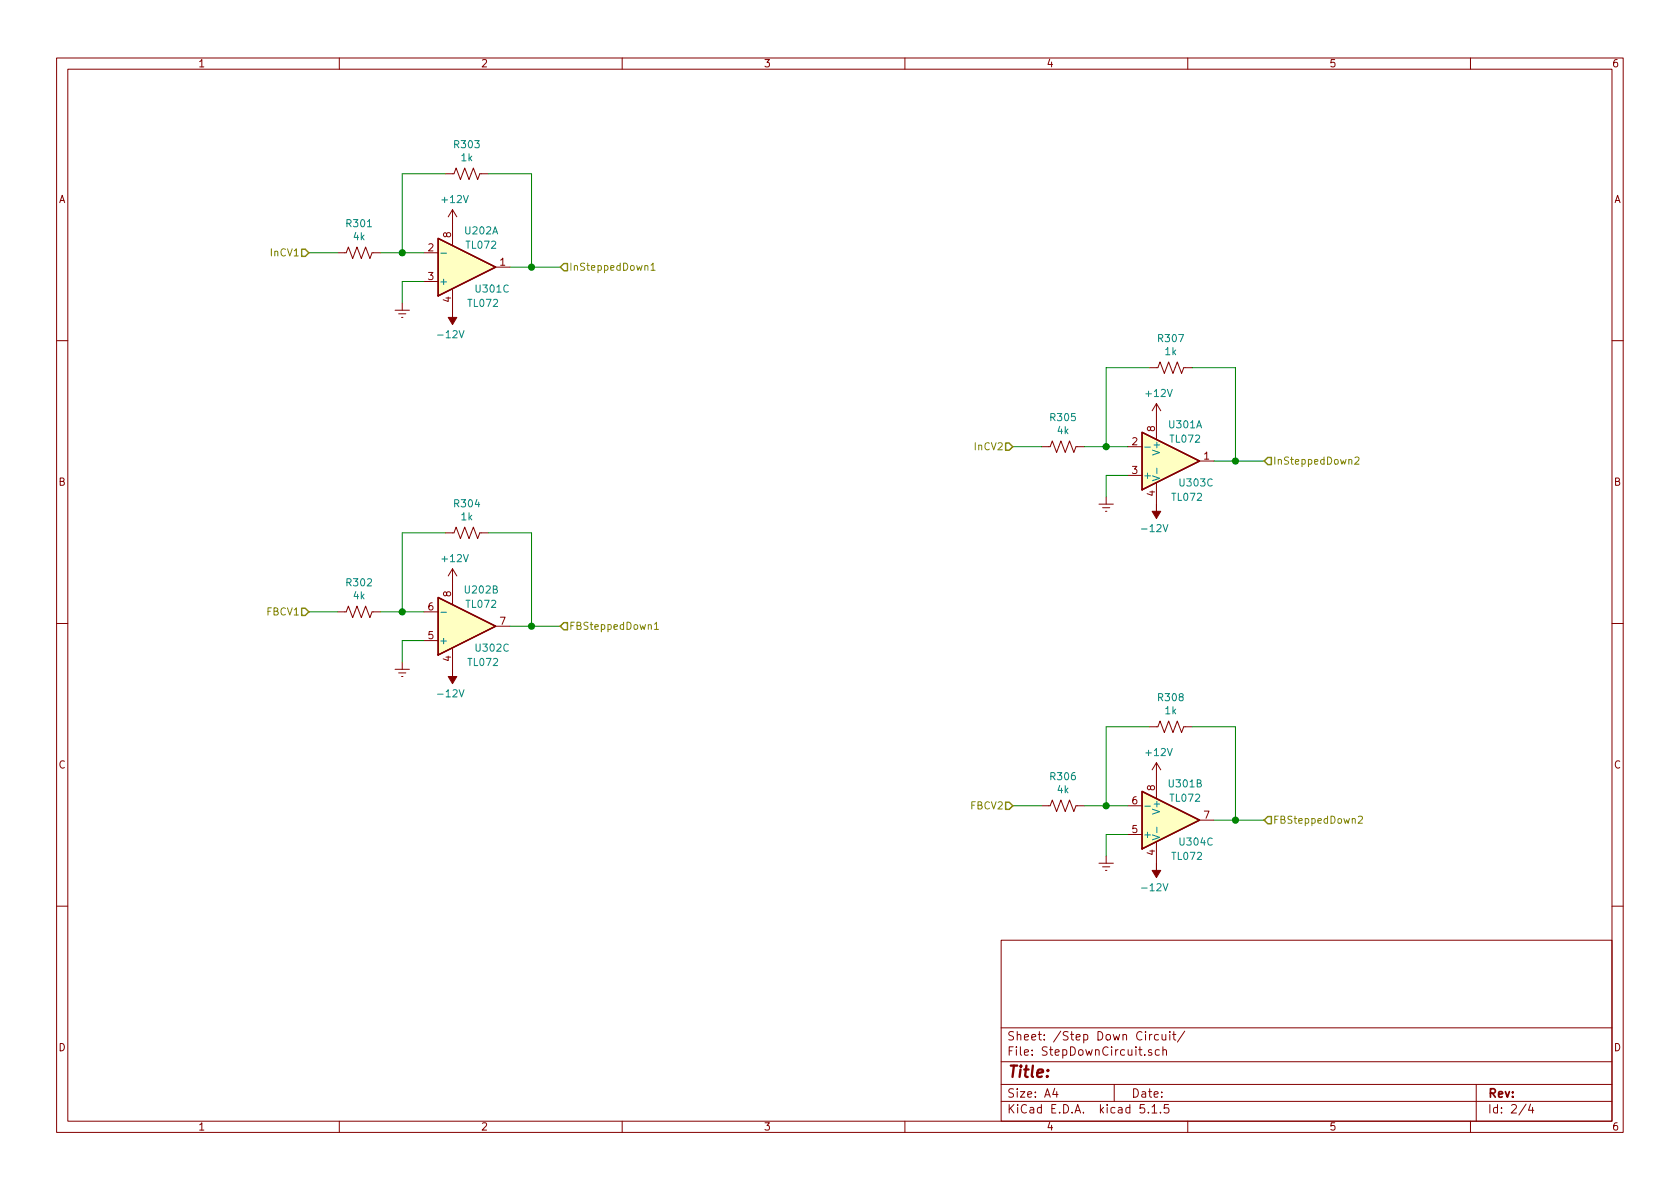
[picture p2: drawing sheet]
EESchema Schematic File Version 4
EELAYER 30 0
EELAYER END
$Descr A4 11693 8268
encoding utf-8
Sheet 2 4
Title ""
Date ""
Rev ""
Comp ""
Comment1 ""
Comment2 ""
Comment3 ""
Comment4 ""
$EndDescr
Text HLabel 2150 1750 0    50   Input ~ 0
InCV1
Text HLabel 2150 4250 0    50   Input ~ 0
FBCV1
Text HLabel 3900 1850 2    50   Input ~ 0
InSteppedDown1
Text HLabel 3900 4350 2    50   Input ~ 0
FBSteppedDown1
$Comp
L Amplifier_Operational:TL072 U202
U 1 1
P 3250 1850
F 0 "U202" H 3350 1600 50  0000 C CNN
F 1 "TL072" H 3350 1700 50  0000 C CNN
F 2 "" H 3250 1850 50  0001 C CNN
F 3 "http://www.ti.com/lit/ds/symlink/tl071.pdf" H 3250 1850 50  0001 C CNN
	1    3250 1850
	1    0    0    1   
$EndComp
$Comp
L Amplifier_Operational:TL072 U202
U 2 1
P 3250 4350
F 0 "U202" H 3350 4100 50  0000 C CNN
F 1 "TL072" H 3350 4200 50  0000 C CNN
F 2 "" H 3250 4350 50  0001 C CNN
F 3 "http://www.ti.com/lit/ds/symlink/tl071.pdf" H 3250 4350 50  0001 C CNN
	2    3250 4350
	1    0    0    1   
$EndComp
$Comp
L Amplifier_Operational:TL072 U302
U 3 1
P 3250 4350
F 0 "U302" H 3300 4200 50  0000 L CNN
F 1 "TL072" H 3250 4100 50  0000 L CNN
F 2 "" H 3250 4350 50  0001 C CNN
F 3 "http://www.ti.com/lit/ds/symlink/tl071.pdf" H 3250 4350 50  0001 C CNN
	3    3250 4350
	1    0    0    -1  
$EndComp
$Comp
L Amplifier_Operational:TL072 U301
U 3 1
P 3250 1850
F 0 "U301" H 3300 1700 50  0000 L CNN
F 1 "TL072" H 3250 1600 50  0000 L CNN
F 2 "" H 3250 1850 50  0001 C CNN
F 3 "http://www.ti.com/lit/ds/symlink/tl071.pdf" H 3250 1850 50  0001 C CNN
	3    3250 1850
	1    0    0    -1  
$EndComp
$Comp
L Device:R_US R303
U 1 1
P 3250 1200
F 0 "R303" V 3045 1200 50  0000 C CNN
F 1 "1k" V 3136 1200 50  0000 C CNN
F 2 "" V 3290 1190 50  0001 C CNN
F 3 "~" H 3250 1200 50  0001 C CNN
	1    3250 1200
	0    1    1    0   
$EndComp
$Comp
L Device:R_US R301
U 1 1
P 2500 1750
F 0 "R301" V 2295 1750 50  0000 C CNN
F 1 "4k" V 2386 1750 50  0000 C CNN
F 2 "" V 2540 1740 50  0001 C CNN
F 3 "~" H 2500 1750 50  0001 C CNN
	1    2500 1750
	0    1    1    0   
$EndComp
$Comp
L power:Earth #PWR0301
U 1 1
P 2800 2100
F 0 "#PWR0301" H 2800 1850 50  0001 C CNN
F 1 "Earth" H 2800 1950 50  0001 C CNN
F 2 "" H 2800 2100 50  0001 C CNN
F 3 "~" H 2800 2100 50  0001 C CNN
	1    2800 2100
	1    0    0    -1  
$EndComp
$Comp
L power:+12V #PWR0303
U 1 1
P 3150 1550
F 0 "#PWR0303" H 3150 1400 50  0001 C CNN
F 1 "+12V" H 3165 1723 50  0000 C CNN
F 2 "" H 3150 1550 50  0001 C CNN
F 3 "" H 3150 1550 50  0001 C CNN
	1    3150 1550
	1    0    0    -1  
$EndComp
$Comp
L power:-12V #PWR0304
U 1 1
P 3150 2150
F 0 "#PWR0304" H 3150 2250 50  0001 C CNN
F 1 "-12V" H 3165 2323 50  0000 C CNN
F 2 "" H 3150 2150 50  0001 C CNN
F 3 "" H 3150 2150 50  0001 C CNN
	1    3150 2150
	-1   0    0    1   
$EndComp
Wire Wire Line
	2650 1750 2800 1750
Wire Wire Line
	2800 1750 2800 1200
Connection ~ 2800 1750
Wire Wire Line
	2800 1750 2950 1750
Wire Wire Line
	3700 1850 3550 1850
Wire Wire Line
	2800 1950 2800 2100
Wire Wire Line
	2800 1950 2950 1950
Wire Wire Line
	3900 1850 3700 1850
Connection ~ 3700 1850
Wire Wire Line
	2150 1750 2350 1750
Wire Wire Line
	3400 1200 3700 1200
Wire Wire Line
	3700 1200 3700 1850
Wire Wire Line
	3100 1200 2800 1200
$Comp
L Device:R_US R304
U 1 1
P 3250 3700
F 0 "R304" V 3045 3700 50  0000 C CNN
F 1 "1k" V 3136 3700 50  0000 C CNN
F 2 "" V 3290 3690 50  0001 C CNN
F 3 "~" H 3250 3700 50  0001 C CNN
	1    3250 3700
	0    1    1    0   
$EndComp
$Comp
L Device:R_US R302
U 1 1
P 2500 4250
F 0 "R302" V 2295 4250 50  0000 C CNN
F 1 "4k" V 2386 4250 50  0000 C CNN
F 2 "" V 2540 4240 50  0001 C CNN
F 3 "~" H 2500 4250 50  0001 C CNN
	1    2500 4250
	0    1    1    0   
$EndComp
$Comp
L power:Earth #PWR0302
U 1 1
P 2800 4600
F 0 "#PWR0302" H 2800 4350 50  0001 C CNN
F 1 "Earth" H 2800 4450 50  0001 C CNN
F 2 "" H 2800 4600 50  0001 C CNN
F 3 "~" H 2800 4600 50  0001 C CNN
	1    2800 4600
	1    0    0    -1  
$EndComp
$Comp
L power:+12V #PWR0305
U 1 1
P 3150 4050
F 0 "#PWR0305" H 3150 3900 50  0001 C CNN
F 1 "+12V" H 3165 4223 50  0000 C CNN
F 2 "" H 3150 4050 50  0001 C CNN
F 3 "" H 3150 4050 50  0001 C CNN
	1    3150 4050
	1    0    0    -1  
$EndComp
$Comp
L power:-12V #PWR0306
U 1 1
P 3150 4650
F 0 "#PWR0306" H 3150 4750 50  0001 C CNN
F 1 "-12V" H 3165 4823 50  0000 C CNN
F 2 "" H 3150 4650 50  0001 C CNN
F 3 "" H 3150 4650 50  0001 C CNN
	1    3150 4650
	-1   0    0    1   
$EndComp
Wire Wire Line
	2650 4250 2800 4250
Wire Wire Line
	2800 4250 2800 3700
Connection ~ 2800 4250
Wire Wire Line
	2800 4250 2950 4250
Wire Wire Line
	3700 4350 3550 4350
Wire Wire Line
	2800 4450 2800 4600
Wire Wire Line
	2800 4450 2950 4450
Wire Wire Line
	3900 4350 3700 4350
Connection ~ 3700 4350
Wire Wire Line
	2150 4250 2350 4250
Wire Wire Line
	3400 3700 3700 3700
Wire Wire Line
	3700 3700 3700 4350
Wire Wire Line
	3100 3700 2800 3700
Text HLabel 7050 3100 0    50   Input ~ 0
InCV2
Text HLabel 7050 5600 0    50   Input ~ 0
FBCV2
Text HLabel 8800 3200 2    50   Input ~ 0
InSteppedDown2
Text HLabel 8800 5700 2    50   Input ~ 0
FBSteppedDown2
$Comp
L Amplifier_Operational:TL072 U301
U 1 1
P 8150 3200
F 0 "U301" H 8250 2950 50  0000 C CNN
F 1 "TL072" H 8250 3050 50  0000 C CNN
F 2 "" H 8150 3200 50  0001 C CNN
F 3 "http://www.ti.com/lit/ds/symlink/tl071.pdf" H 8150 3200 50  0001 C CNN
	1    8150 3200
	1    0    0    1   
$EndComp
$Comp
L Amplifier_Operational:TL072 U301
U 2 1
P 8150 5700
F 0 "U301" H 8250 5450 50  0000 C CNN
F 1 "TL072" H 8250 5550 50  0000 C CNN
F 2 "" H 8150 5700 50  0001 C CNN
F 3 "http://www.ti.com/lit/ds/symlink/tl071.pdf" H 8150 5700 50  0001 C CNN
	2    8150 5700
	1    0    0    1   
$EndComp
$Comp
L Amplifier_Operational:TL072 U304
U 3 1
P 8150 5700
F 0 "U304" H 8200 5550 50  0000 L CNN
F 1 "TL072" H 8150 5450 50  0000 L CNN
F 2 "" H 8150 5700 50  0001 C CNN
F 3 "http://www.ti.com/lit/ds/symlink/tl071.pdf" H 8150 5700 50  0001 C CNN
	3    8150 5700
	1    0    0    -1  
$EndComp
$Comp
L Amplifier_Operational:TL072 U303
U 3 1
P 8150 3200
F 0 "U303" H 8200 3050 50  0000 L CNN
F 1 "TL072" H 8150 2950 50  0000 L CNN
F 2 "" H 8150 3200 50  0001 C CNN
F 3 "http://www.ti.com/lit/ds/symlink/tl071.pdf" H 8150 3200 50  0001 C CNN
	3    8150 3200
	1    0    0    -1  
$EndComp
$Comp
L Device:R_US R307
U 1 1
P 8150 2550
F 0 "R307" V 7945 2550 50  0000 C CNN
F 1 "1k" V 8036 2550 50  0000 C CNN
F 2 "" V 8190 2540 50  0001 C CNN
F 3 "~" H 8150 2550 50  0001 C CNN
	1    8150 2550
	0    1    1    0   
$EndComp
$Comp
L Device:R_US R305
U 1 1
P 7400 3100
F 0 "R305" V 7195 3100 50  0000 C CNN
F 1 "4k" V 7286 3100 50  0000 C CNN
F 2 "" V 7440 3090 50  0001 C CNN
F 3 "~" H 7400 3100 50  0001 C CNN
	1    7400 3100
	0    1    1    0   
$EndComp
$Comp
L power:Earth #PWR0307
U 1 1
P 7700 3450
F 0 "#PWR0307" H 7700 3200 50  0001 C CNN
F 1 "Earth" H 7700 3300 50  0001 C CNN
F 2 "" H 7700 3450 50  0001 C CNN
F 3 "~" H 7700 3450 50  0001 C CNN
	1    7700 3450
	1    0    0    -1  
$EndComp
$Comp
L power:+12V #PWR0309
U 1 1
P 8050 2900
F 0 "#PWR0309" H 8050 2750 50  0001 C CNN
F 1 "+12V" H 8065 3073 50  0000 C CNN
F 2 "" H 8050 2900 50  0001 C CNN
F 3 "" H 8050 2900 50  0001 C CNN
	1    8050 2900
	1    0    0    -1  
$EndComp
$Comp
L power:-12V #PWR0310
U 1 1
P 8050 3500
F 0 "#PWR0310" H 8050 3600 50  0001 C CNN
F 1 "-12V" H 8065 3673 50  0000 C CNN
F 2 "" H 8050 3500 50  0001 C CNN
F 3 "" H 8050 3500 50  0001 C CNN
	1    8050 3500
	-1   0    0    1   
$EndComp
Wire Wire Line
	7550 3100 7700 3100
Wire Wire Line
	7700 3100 7700 2550
Connection ~ 7700 3100
Wire Wire Line
	7700 3100 7850 3100
Wire Wire Line
	8600 3200 8450 3200
Wire Wire Line
	7700 3300 7700 3450
Wire Wire Line
	7700 3300 7850 3300
Wire Wire Line
	8800 3200 8600 3200
Connection ~ 8600 3200
Wire Wire Line
	7050 3100 7250 3100
Wire Wire Line
	8300 2550 8600 2550
Wire Wire Line
	8600 2550 8600 3200
Wire Wire Line
	8000 2550 7700 2550
$Comp
L Device:R_US R308
U 1 1
P 8150 5050
F 0 "R308" V 7945 5050 50  0000 C CNN
F 1 "1k" V 8036 5050 50  0000 C CNN
F 2 "" V 8190 5040 50  0001 C CNN
F 3 "~" H 8150 5050 50  0001 C CNN
	1    8150 5050
	0    1    1    0   
$EndComp
$Comp
L Device:R_US R306
U 1 1
P 7400 5600
F 0 "R306" V 7195 5600 50  0000 C CNN
F 1 "4k" V 7286 5600 50  0000 C CNN
F 2 "" V 7440 5590 50  0001 C CNN
F 3 "~" H 7400 5600 50  0001 C CNN
	1    7400 5600
	0    1    1    0   
$EndComp
$Comp
L power:Earth #PWR0308
U 1 1
P 7700 5950
F 0 "#PWR0308" H 7700 5700 50  0001 C CNN
F 1 "Earth" H 7700 5800 50  0001 C CNN
F 2 "" H 7700 5950 50  0001 C CNN
F 3 "~" H 7700 5950 50  0001 C CNN
	1    7700 5950
	1    0    0    -1  
$EndComp
$Comp
L power:+12V #PWR0311
U 1 1
P 8050 5400
F 0 "#PWR0311" H 8050 5250 50  0001 C CNN
F 1 "+12V" H 8065 5573 50  0000 C CNN
F 2 "" H 8050 5400 50  0001 C CNN
F 3 "" H 8050 5400 50  0001 C CNN
	1    8050 5400
	1    0    0    -1  
$EndComp
$Comp
L power:-12V #PWR0312
U 1 1
P 8050 6000
F 0 "#PWR0312" H 8050 6100 50  0001 C CNN
F 1 "-12V" H 8065 6173 50  0000 C CNN
F 2 "" H 8050 6000 50  0001 C CNN
F 3 "" H 8050 6000 50  0001 C CNN
	1    8050 6000
	-1   0    0    1   
$EndComp
Wire Wire Line
	7550 5600 7700 5600
Wire Wire Line
	7700 5600 7700 5050
Connection ~ 7700 5600
Wire Wire Line
	7700 5600 7850 5600
Wire Wire Line
	8600 5700 8450 5700
Wire Wire Line
	7700 5800 7700 5950
Wire Wire Line
	7700 5800 7850 5800
Wire Wire Line
	8800 5700 8600 5700
Connection ~ 8600 5700
Wire Wire Line
	7050 5600 7250 5600
Wire Wire Line
	8300 5050 8600 5050
Wire Wire Line
	8600 5050 8600 5700
Wire Wire Line
	8000 5050 7700 5050
$EndSCHEMATC
